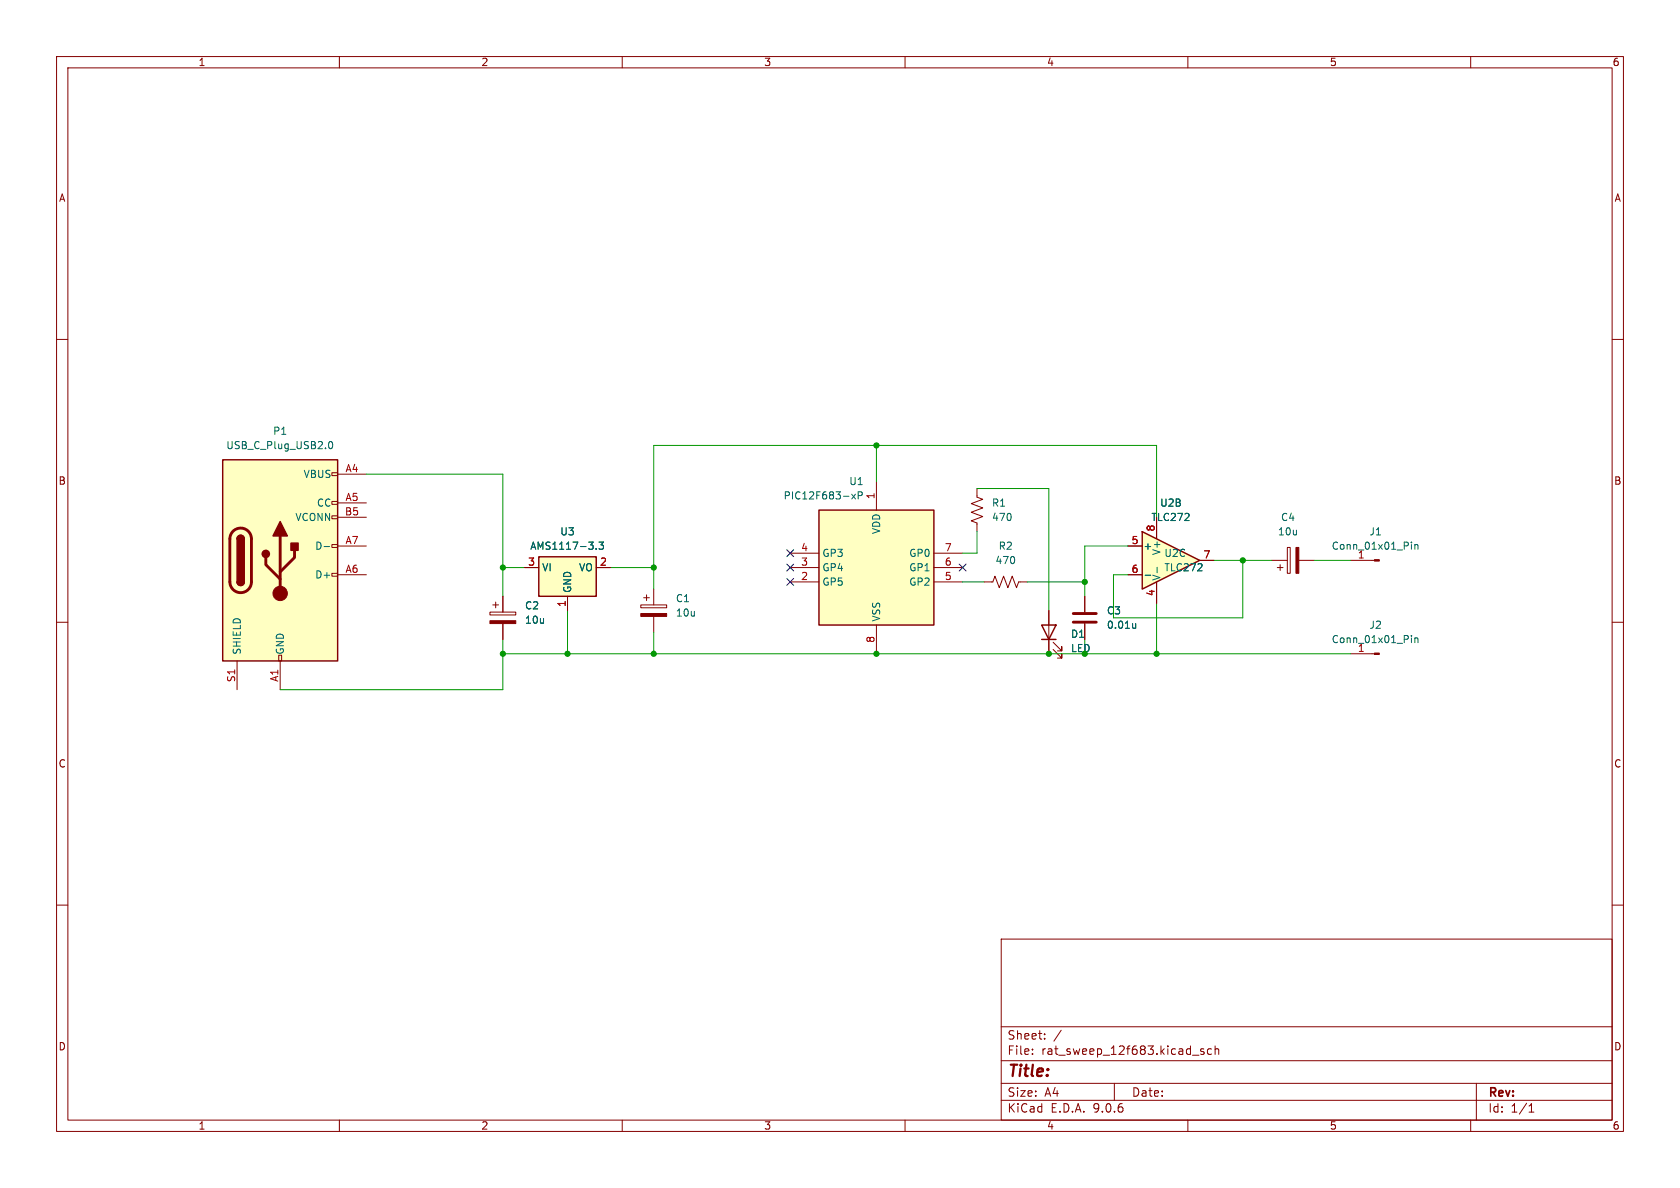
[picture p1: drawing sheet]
<svg xmlns="http://www.w3.org/2000/svg" width="297mm" height="210mm" viewBox="0 0 297 210" stroke-linecap="round" stroke-linejoin="round" font-family="sans-serif">
<g fill="none" stroke="#840000" stroke-width=".18">
<path d="M10 10h277v190h-277zM12 12h273v186h-273zM60 10v2M110 10v2M160 10v2M210 10v2M260 10v2M10 60h2M285 60h2M10 110h2M285 110h2M10 160h2"/>
<path d="M177 166h108v32h-108zM285 160h2M60 198v2M110 198v2M160 198v2M177 194.5h108M177 191.5h108M177 187.5h108M177 181.5h108M182.5 186.3v.1M182.5 185.5v.1M184.7 183.6v.1"/>
<path d="M184.7 182.8v.1M187.6 182.1l-1.3 2M197 191.5v3M210 198v2M210.8 186.5h1.2M212.8 185.5l-.3-.1-.3 .2 .1 .2 .5 .2v.3h-.6M214.2 185.5l-.5-.1-.2 .3v.4l.1 .2h.6M214.8 185.5l.2-.1 .4 .1 .1 .9M214.8 184.9v1.5M260 198v2M261 191.5v6.5M270.3 196.6h.9"/>
<path d="M270.3 195.5l.4-.4v1.5"/>
</g>
<path d="M39.4 81.3h20.3v35.5h-20.3z" fill="#ffffc2"/>
<g fill="none" stroke="#840000" stroke-width=".18">
<path d="M58.7 83.6h1v.5h-1zM58.7 88.6h1v.6h-1zM58.7 91.2h1v.5h-1zM58.7 96.3h1v.5h-1zM59.7 83.8h5.1M59.7 88.9h5.1M59.7 91.4h5.1M59.7 96.5h5.1M41.9 116.8v5.1M49.3 115.8h.5v1h-.5zM49.5 116.8v5.1M58.7 101.3h1v.6h-1z"/>
<path d="M59.7 101.6h5.1M86.6 108.2h4.6v.5h-4.6zM87.1 106.9h1M87.6 106.4v1M88.9 105.4v2.8M88.9 110.2v2.8"/>
</g>
<path d="M39.4 81.3h20.3v35.5h-20.3zM41.9 95.3a.64 .64 0 0 1 .6-.7 .64 .64 0 0 1 .7 .7M41.9 102.9a.64 .64 0 0 0 .6 .6 .64 .64 0 0 0 .7-.6" fill="none" stroke="#840000" stroke-width=".25"/>
<path d="M41.2 93.9a1.9 1.9 0 0 1 2.1-.4 1.9 1.9 0 0 1 1.1 1.8v7.6a1.91 1.91 0 0 1-1.9 1.9 1.91 1.91 0 0 1-1.9-1.9v-7.8l.2-.6zM47 98.6v1.2l2.5 2.6M49.5 94.7v10.2M52.1 97.3v1.3l-2.6 2.5" fill="none" stroke="#840000" stroke-width=".51"/>
<g fill="#840000" stroke="#840000" stroke-width=".25">
<path d="M41.9 95.3h1.3v7.6h-1.3z"/>
<path d="M42.1 94.8a.64 .64 0 0 1 .7-.1 .64 .64 0 0 1 .4 .6h-1.3z"/>
<path d="M41.9 102.9h1.3a.64 .64 0 0 1-.7 .6 .64 .64 0 0 1-.6-.6z"/>
<path d="M49.5 92.2l1.3 2.5h-2.5z"/>
<path d="M51.4 96h1.3v1.3h-1.3z"/>
<circle cx="47" cy="97.9" r=".63"/>
</g>
<g fill="#840000" stroke="#840000" stroke-width=".18">
<path d="M86.6 109.7h4.6v.5h-4.6z"/>
<circle cx="49.5" cy="104.9" r="1.27"/>
</g>
<path d="M58.2 78.2l.2-.2a.68 .68 0 0 1 .4 .7 .68 .68 0 0 1-.4 .6l-.2-.1-.1-.4zM57.3 96.6h1" fill="none" stroke="#006464" stroke-width=".18"/>
<path d="M95.2 98.4h10.2v7h-10.2z" fill="#ffffc2"/>
<path d="M95.2 98.4h10.2v7h-10.2z" fill="none" stroke="#840000" stroke-width=".25"/>
<path d="M172.7 86.4v1.5l1 .4-2 .7 2 .8-2 .8 2 .7-2 .8 1 .4v1.5M92.7 100.3h2.5M100.3 105.4v2.6M105.4 100.3h2.5M113.3 106.9h4.6v.5h-4.6zM113.8 105.7h1M114.3 105.2v1M115.6 104.1v2.8M115.6 109v2.8M174 102.9h1.5l.4-1 .8 2 .7-2 .8 2 .7-2 .8 2 .4-1h1.5" fill="none" stroke="#840000" stroke-width=".18"/>
<path d="M105.4 97v.1M105.9 95.8h.8l-.4 .5 .3 .1v.6l-.2 .1-.5-.1" fill="none" stroke="#006464" stroke-width=".18"/>
<path d="M113.3 108.5h4.6v.5h-4.6z" fill="#840000" stroke="#840000" stroke-width=".18"/>
<path d="M144.8 90.2h20.3v20.3h-20.3z" fill="#ffffc2"/>
<path d="M144.8 90.2h20.3v20.3h-20.3z" fill="none" stroke="#840000" stroke-width=".25"/>
<path d="M139.7 97.8h5.1M154.9 85.1v5.1M165.1 97.8h5.1M204.5 91.4v3.9M139.7 100.3h5.1M139.7 102.9h5.1M154.9 110.5v5.1M165.1 100.3h5.1M165.1 102.9h5.1M204.5 102.9v3.8" fill="none" stroke="#840000" stroke-width=".18"/>
<path d="M150.6 87.4l.6 .8M151.2 87.4l-.6 .8M151.7 87.6l.6-.1 .1-.1v-.3l-.7-.2v1.3M204.6 100.3v1" fill="none" stroke="#006464" stroke-width=".18"/>
<path d="M201.9 94l10.2 5.1-10.2 5z" fill="#ffffc2"/>
<path d="M201.9 94l10.2 5.1-10.2 5zM184.1 110.5h2.6l-1.3 2.5zM184.1 113h2.6" fill="none" stroke="#840000" stroke-width=".25"/>
<g fill="none" stroke="#840000" stroke-width=".18">
<path d="M199.4 96.5h2.5M204.5 91.4v3.9M212.1 99.1h2.5M224.8 99.1h2.8M226.3 99.8v1M227.6 96.8h.5v4.5h-.5zM229.6 99.1h2.8M238.8 99.1h4.2M88.9 105.4v2.8M88.9 110.2v2.8M92.7 100.3h2.5M100.3 105.4v2.6"/>
<path d="M105.4 100.3h2.5M185.4 108v7.6M186.2 114.8l1.5 1.5v-.7v.7h-.8M186.2 113.5l1.5 1.6v-.8v.8h-.8M191.8 105.4v2.8M191.8 110.2v2.8M199.4 101.6h2.5M204.5 102.9v3.8M225.8 100.3h1M238.8 115.6h4.2"/>
</g>
<g fill="none" stroke="#006464" stroke-width=".18">
<path d="M105.4 97v.1M105.9 95.8h.8l-.4 .5 .3 .1v.6l-.2 .1-.5-.1M249.5 95.8v.2M249.5 96.3v.8M250.1 96.3v.8M250.1 96.4l.2-.1h.3l.1 .8M200.8 110.2v.9M200.8 110.9l-.4 .2M202.5 101.7h.9M204.6 100.3v1M249.5 112.3v.2M249.5 112.8v.8"/>
<path d="M250.1 112.8v.8M250.1 112.9l.2-.1h.3l.1 .8"/>
</g>
<g fill="#840000" stroke="#840000" stroke-width=".18">
<path d="M243 98.9h.8v.3h-.8z"/>
<path d="M229.1 96.8h.5v4.5h-.5z"/>
<path d="M243 115.4h.8v.3h-.8z"/>
</g>
<path d="M189.7 108.5h4.1M189.7 110h4.1" fill="none" stroke="#840000" stroke-width=".51"/>
<g fill="none" stroke="#009600" stroke-width=".18">
<path d="M154.9 78.7v6.4M64.8 83.8h24.1v21.6M172.7 86.4h12.7v21.6M172.7 94v3.8h-2.5M199.4 96.5h-7.6v8.9M204.5 91.4v-12.7h-88.9v25.4M214.6 99.1h10.2M219.7 99.1v10.1h-22.9v-7.6h2.6M232.4 99.1h6.4M88.9 113v8.9h-39.4M88.9 115.6h149.9M88.9 100.3h3.8"/>
<path d="M100.3 108v7.6M107.9 100.3h7.7M115.6 111.8v3.8M170.2 102.9h3.8M181.6 102.9h10.2M191.8 113v2.6M204.5 106.7v8.9"/>
</g>
<path d="M139.1 97.2l1.2 1.2M139.1 99.7l1.2 1.2M140.3 97.2l-1.2 1.2M140.3 99.7l-1.2 1.2M169.6 99.7l1.2 1.2M170.8 99.7l-1.2 1.2M139.1 102.3l1.2 1.2M140.3 102.3l-1.2 1.2" fill="none" stroke="#000084" stroke-width=".18"/>
<g fill="#009600" stroke="#009600" stroke-width=".18">
<circle cx="115.6" cy="115.6" r=".46"/>
<circle cx="100.3" cy="115.6" r=".46"/>
<circle cx="115.6" cy="100.3" r=".46"/>
<circle cx="88.9" cy="100.3" r=".46"/>
<circle cx="88.9" cy="115.6" r=".46"/>
<circle cx="204.5" cy="115.6" r=".46"/>
<circle cx="154.9" cy="115.6" r=".46"/>
<circle cx="185.4" cy="115.6" r=".46"/>
<circle cx="154.9" cy="78.7" r=".46"/>
<circle cx="219.7" cy="99.1" r=".46"/>
<circle cx="191.8" cy="102.9" r=".46"/>
</g>
<text font-size="2.8" fill="#840000" x="178" y="190.9">Title:</text>
<g font-size="2.1" fill="#840000">
<text x="178" y="184">Sheet:</text>
<text x="178" y="186.7">File:</text>
<text x="184.1" y="186.7">rat_sweep_12f683.kicad_sch</text>
<text x="178" y="196.9">KiCad</text>
<text x="178" y="194.1">Size:</text>
<text x="184.7" y="194.1">A4</text>
<text x="185.7" y="196.9">E.D.A.</text>
<text x="193.3" y="196.9">9.0.6</text>
<text x="200" y="194.1">Date:</text>
<text x="263" y="194.3">Rev:</text>
<text x="263" y="196.9">Id:</text>
<text x="267.1" y="196.9">1/1</text>
</g>
<g font-size="1.8" fill="#840000">
<text x="35" y="11.9">1</text>
<text x="85" y="11.9">2</text>
<text x="135" y="11.9">3</text>
<text x="185" y="11.9">4</text>
<text x="235" y="11.9">5</text>
<text x="285" y="11.9">6</text>
<text x="10.3" y="35.9">A</text>
<text x="285.3" y="35.9">A</text>
<text x="10.3" y="85.9">B</text>
<text x="285.3" y="85.9">B</text>
<text x="10.3" y="135.9">C</text>
<text x="285.3" y="135.9">C</text>
<text x="10.3" y="185.9">D</text>
<text x="285.3" y="185.9">D</text>
<text x="35" y="199.9">1</text>
<text x="85" y="199.9">2</text>
<text x="135" y="199.9">3</text>
<text x="185" y="199.9">4</text>
<text x="235" y="199.9">5</text>
<text x="285" y="199.9">6</text>
</g>
<g font-size="1.8" fill="#006464">
<text x="48.2" y="77.1">P1</text>
<text x="39.9" y="79.6">USB_C_Plug_USB2.0</text>
<text x="53.6" y="84.7">VBUS</text>
<text x="55.9" y="89.8">CC</text>
<text x="138.4" y="88.5">PIC12F683-xP</text>
<text x="150" y="86">U1</text>
<text x="175.3" y="89.8">R1</text>
<text x="205" y="89.8">U2B</text>
<text x="52.1" y="92.3">VCONN</text>
<text x="99" y="94.8">U3</text>
<text x="155.8" y="94.5" transform="rotate(-90 155.8 94.5)">VDD</text>
<text x="175.3" y="92.3">470</text>
<text x="203.5" y="92.3">TLC272</text>
<text x="225.8" y="94.8">10u</text>
<text x="226.4" y="92.3">C4</text>
<text x="242" y="94.8">J1</text>
<text x="55.6" y="97.4">D-</text>
<text x="93.6" y="97.4">AMS1117-3.3</text>
<text x="95.8" y="101.2">VI</text>
<text x="102.3" y="101.2">VO</text>
<text x="145.3" y="98.7">GP3</text>
<text x="145.3" y="101.2">GP4</text>
<text x="160.6" y="98.7">GP0</text>
<text x="160.6" y="101.2">GP1</text>
<text x="175.9" y="99.9">470</text>
<text x="176.5" y="97.4">R2</text>
<text x="202.1" y="97.4">+</text>
<text x="205.3" y="98.2" transform="rotate(-90 205.3 98.2)">V+</text>
<text x="205.7" y="98.7">U2C</text>
<text x="205.7" y="101.2">TLC272</text>
<text x="235.3" y="97.4">Conn_01x01_Pin</text>
<text x="240" y="98.8">1</text>
<text x="55.6" y="102.5">D+</text>
<text x="92.7" y="107.9">C2</text>
<text x="101.2" y="104.9" transform="rotate(-90 101.2 104.9)">GND</text>
<text x="119.4" y="106.7">C1</text>
<text x="145.3" y="103.7">GP5</text>
<text x="160.6" y="103.7">GP2</text>
<text x="205.3" y="102.7" transform="rotate(-90 205.3 102.7)">V-</text>
<text x="92.7" y="110.5">10u</text>
<text x="119.4" y="109.2">10u</text>
<text x="155.8" y="110" transform="rotate(-90 155.8 110)">VSS</text>
<text x="189.2" y="112.9">D1</text>
<text x="195.6" y="108.8">C3</text>
<text x="195.6" y="111.4">0.01u</text>
<text x="235.3" y="113.9">Conn_01x01_Pin</text>
<text x="242" y="111.4">J2</text>
<text x="42.8" y="115.8" transform="rotate(-90 42.8 115.8)">SHIELD</text>
<text x="50.4" y="115.8" transform="rotate(-90 50.4 115.8)">GND</text>
<text x="240" y="115.3">1</text>
</g>
<g font-size="1.8" fill="#a90000">
<text x="61" y="83.6">A4</text>
<text x="61" y="88.6">A5</text>
<text x="154.7" y="88.3" transform="rotate(-90 154.7 88.3)">1</text>
<text x="60.9" y="91.2">B5</text>
<text x="204.2" y="94.1" transform="rotate(-90 204.2 94.1)">8</text>
<text x="61" y="96.3">A7</text>
<text x="61" y="101.3">A6</text>
<text x="93.3" y="100.1">3</text>
<text x="106" y="100.1">2</text>
<text x="141.5" y="97.5">4</text>
<text x="141.5" y="100.1">3</text>
<text x="166.9" y="97.5">7</text>
<text x="166.9" y="100.1">6</text>
<text x="200" y="96.3">5</text>
<text x="200" y="101.3">6</text>
<text x="212.7" y="98.8">7</text>
<text x="100.1" y="107.4" transform="rotate(-90 100.1 107.4)">1</text>
<text x="141.5" y="102.6">2</text>
<text x="166.9" y="102.6">5</text>
<text x="204.2" y="105.5" transform="rotate(-90 204.2 105.5)">4</text>
<text x="154.7" y="113.7" transform="rotate(-90 154.7 113.7)">8</text>
<text x="41.7" y="120.7" transform="rotate(-90 41.7 120.7)">S1</text>
<text x="49.3" y="120.6" transform="rotate(-90 49.3 120.6)">A1</text>
</g>
<text font-size="1.8" fill="#009600" x="189.2" y="115.5">LED</text>
</svg>
